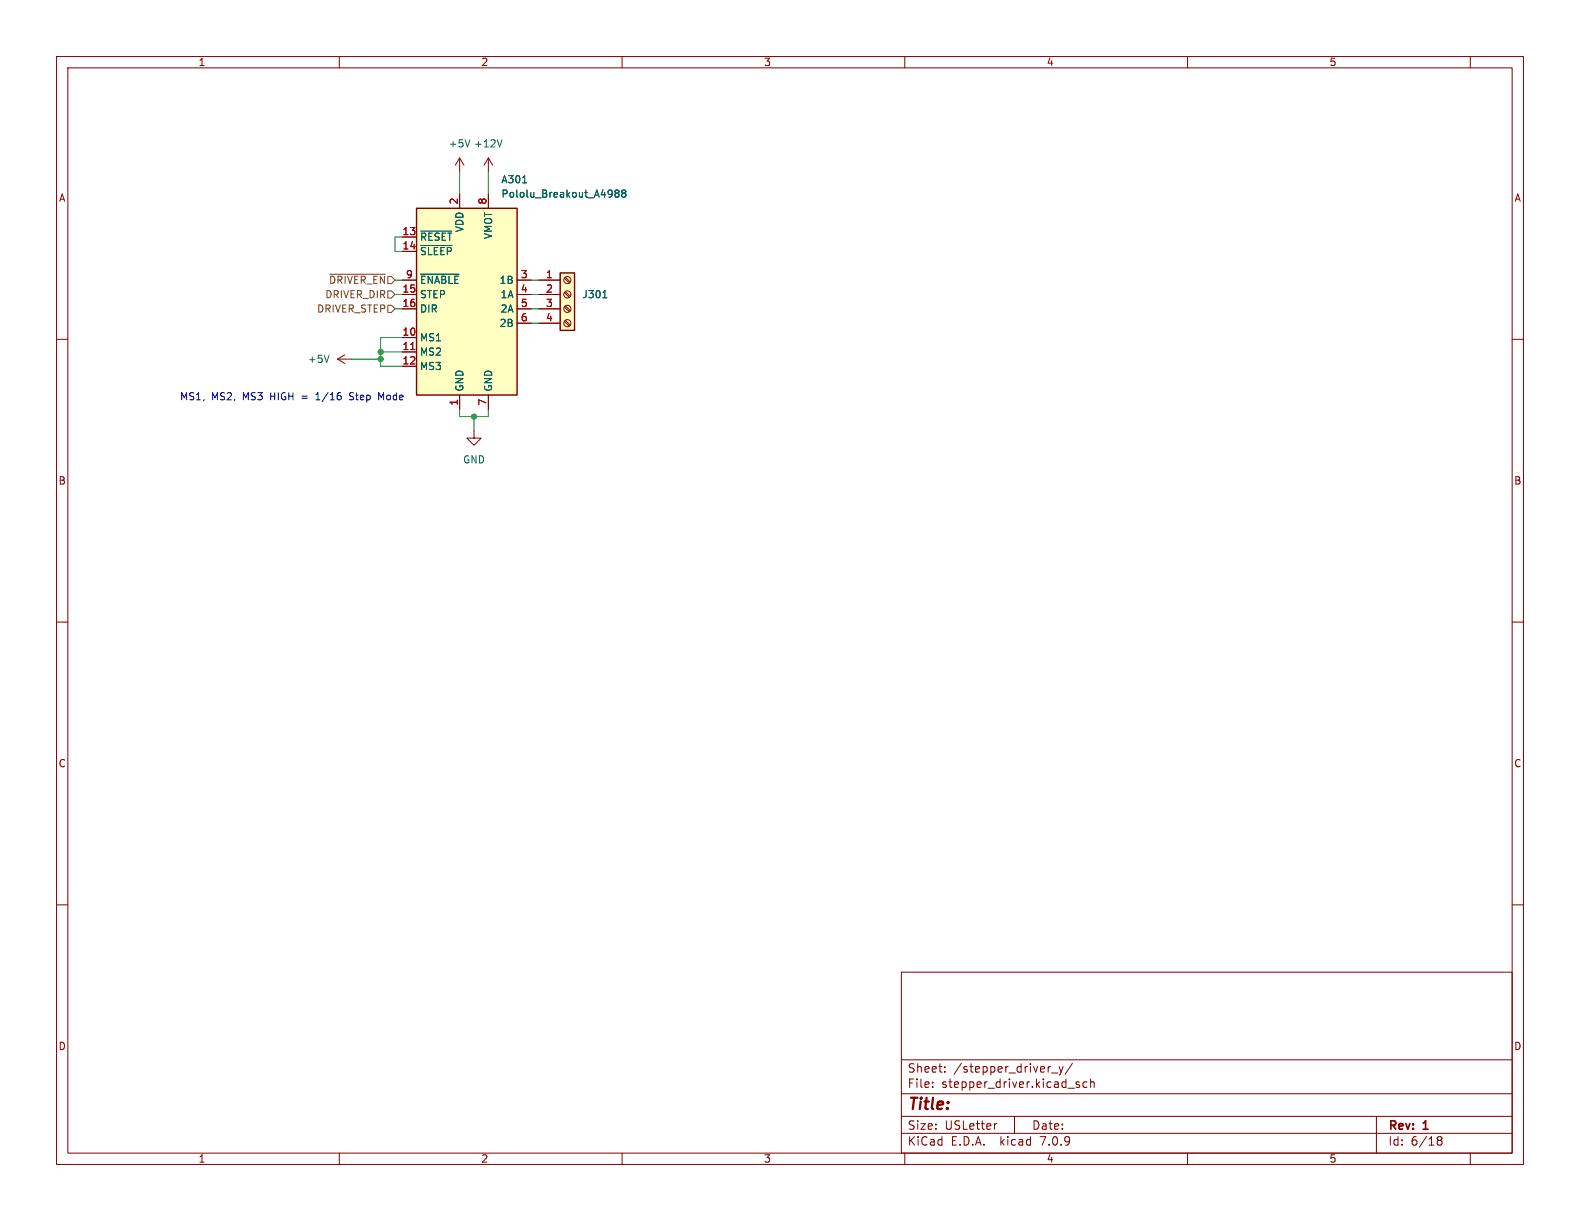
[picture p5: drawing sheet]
<svg xmlns="http://www.w3.org/2000/svg" width="279mm" height="216mm" viewBox="0 0 279 216" stroke-linecap="round" stroke-linejoin="round" font-family="sans-serif">
<g fill="none" stroke="#840000" stroke-width=".18">
<path d="M10 10h259.4v195.9h-259.4zM12 12h255.4v191.9h-255.4zM60 10v2M110 10v2M160 10v2M210 10v2M260 10v2M81.3 27.9v2.6M81.3 34.3v2.5M81.3 27.9l-.8 1.3M81.3 27.9l.7 1.3M86.4 27.9v2.6"/>
<path d="M86.4 34.3v2.5M86.4 27.9l-.8 1.3M86.4 27.9l.7 1.3M10 60h2M71.1 49.5h2.6M71.1 52.1h2.6M71.1 54.6h2.6M71.1 59.7h2.6M71.1 41.9h2.6M71.1 44.5h2.6M91.4 49.5h2.6M91.4 52.1h2.6"/>
<path d="M91.4 54.6h2.6M91.4 57.2h2.6M95.2 49.5h3.9M95.2 52.1h3.9M95.2 54.6h3.9M95.2 57.2h3.9M99.8 56.8l.9 .9M99.8 54.3l.9 .8M99.8 51.7l.9 .9M99.8 49.2l.9 .8M100 56.6l.8 .9M100 54.1l.8 .8"/>
<path d="M100 51.6l.8 .8M100 49l.8 .9M267.4 60h2M59.7 63.5l1.3 .8M59.7 63.5h2.5M61 62.7l-1.3 .8M71.1 62.2h2.6M71.1 64.8h2.6M81.3 69.9v2.5M83.8 76.2v1.3h1.3l-1.3 1.2-1.3-1.2h1.3M86.4 69.9v2.5M10 110h2"/>
<path d="M267.4 110h2M10 160h2M267.4 160h2M159.4 171.9h108v32h-108zM159.4 197.4h108M159.4 193.4h108M159.4 187.4h108M164.9 192.1v.2M164.9 191.4v.1M167.1 189.4v.2M167.1 188.7v.1M176.3 198.7l-.3 .1"/>
<path d="M179.4 197.4v3M185.9 189.7h1.2M187.3 188.6l.3 1M187.6 189.6l-.1 .3-.2 .2M188 188.6l-.4 1M189.6 188l-1.2 1.9M190.3 191.6l.6 .4-.2 .3-.4-.1M190.9 191.4l-.4-.1-.2 .2M192.2 191.4l-.4-.1-.3 .3v.4l.1 .2h.6M192.9 191.4l.2-.1 .3 .1 .1 .9M192.9 190.8v1.5M243.4 197.4v6.5"/>
<path d="M60 203.9v2M110 203.9v2M159.4 200.4h108M160 203.9v2M210 203.9v2M254.1 201.3l.3 .3M254.1 201.3l.3-.3 .5 .1 .1 .2-.3 .3M254.4 201.6h.3M254.4 201.6l-.3 .3M254.7 201.6l.3 .3-.1 .5-.5 .1-.3-.3M260 203.9v2"/>
<circle cx="100.3" cy="52.1" r=".63"/>
<circle cx="100.3" cy="49.5" r=".63"/>
<circle cx="100.3" cy="57.1" r=".63"/>
<circle cx="100.3" cy="54.6" r=".63"/>
</g>
<g fill="none" stroke="#006464" stroke-width=".18">
<path d="M83.1 24.7l-.4 1.3M88.8 24.7l-.4 1.3M92.4 32.3h.7M108.1 33.7h.1a1.07 1.07 0 0 1-.1 1M108.3 34.1l-.2 .2M109 34.1l-.3-.2 .3-.3h.2l.3 .2-.3 .3M109 34.1l-.3 .3 .1 .3 .2 .2 .3-.1 .2-.2v-.2l-.3-.3M109 34.1h.2M110.2 34.1l-.2-.2 .2-.3h.2l.3 .2-.3 .3M110.2 34.1h.2M110.2 34.1l-.2 .3v.3l.2 .2 .4-.1 .1-.2v-.2l-.3-.3M74.4 40.9h5.5"/>
<path d="M74.4 43.4h5.5M74.4 48.5h6.8M106.6 52.6h.7M58.2 62.8l-.4 1.3"/>
</g>
<g fill="#ffffc2" stroke="#ffffc2" stroke-width=".18">
<path d="M99.1 48.3h2.5v10.1h-2.5z"/>
<path d="M73.7 36.8h17.7v33.1h-17.7z"/>
</g>
<path d="M73.7 36.8h17.7v33.1h-17.7zM99.1 48.3h2.5v10.1h-2.5z" fill="none" stroke="#840000" stroke-width=".25"/>
<path d="M72.6 61.8h.8" fill="none" stroke="#a90000" stroke-width=".18"/>
<path d="M58.3 48.5h9.9M68.6 51.4h.6l.6 .7-.6 .6h-.6zM68.6 54h.6l.6 .6-.6 .6h-.6z" fill="none" stroke="#725600" stroke-width=".18"/>
<path d="M55.9 70.7h.7M56.1 69.6l-.2 .2M61.8 70.6l.5 .1M62.3 69.4h-.3l-.2 .3 .1 .3 .4 .1M67.8 69.4l-.4 .9-.4-.9v1.3" fill="none" stroke="#0000c2" stroke-width=".18"/>
<g fill="none" stroke="#009600" stroke-width=".18">
<path d="M81.3 30.5v3.8M86.4 30.5v3.8M69.8 54.6h1.3M69.8 52.1h1.3M69.8 49.5h1.3M71.1 59.7h-3.8v5.1h3.8M71.1 41.9h-1.3v2.6h1.3M94 54.6h1.2M94 52.1h1.2M94 49.5h1.2M94 57.2h1.2M62.2 63.5h5.1"/>
<path d="M67.3 62.2h3.8M81.3 72.4v1.3h5.1v-1.3M83.8 73.7v2.5"/>
</g>
<g fill="#009600" stroke="#009600" stroke-width=".18">
<circle cx="67.3" cy="62.2" r=".46"/>
<circle cx="83.8" cy="73.7" r=".46"/>
<circle cx="67.3" cy="63.5" r=".46"/>
</g>
<text font-size="2.8" fill="#840000" x="160.4" y="196.8">Title:</text>
<g font-size="2.1" fill="#840000">
<text x="160.4" y="189.9">Sheet:</text>
<text x="168.6" y="189.9">/stepper_driver_y/</text>
<text x="160.4" y="192.6">File:</text>
<text x="166.5" y="192.6">stepper_driver.kicad_sch</text>
<text x="160.4" y="202.8">KiCad</text>
<text x="160.4" y="200">Size:</text>
<text x="167.1" y="200">USLetter</text>
<text x="168.1" y="202.8">E.D.A.</text>
<text x="177" y="202.8">kicad</text>
<text x="182.4" y="200">Date:</text>
<text x="184.2" y="202.8">7.0.9</text>
<text x="245.4" y="200.2">Rev:</text>
<text x="245.4" y="202.8">Id:</text>
<text x="249.5" y="202.8">6/18</text>
<text x="251.8" y="200.2">1</text>
</g>
<g font-size="1.8" fill="#840000">
<text x="35" y="11.9">1</text>
<text x="85" y="11.9">2</text>
<text x="135" y="11.9">3</text>
<text x="185" y="11.9">4</text>
<text x="235" y="11.9">5</text>
<text x="10.3" y="35.9">A</text>
<text x="267.7" y="35.9">A</text>
<text x="10.3" y="85.9">B</text>
<text x="267.7" y="85.9">B</text>
<text x="10.3" y="135.9">C</text>
<text x="267.7" y="135.9">C</text>
<text x="10.3" y="185.9">D</text>
<text x="267.7" y="185.9">D</text>
<text x="35" y="205.8">1</text>
<text x="85" y="205.8">2</text>
<text x="135" y="205.8">3</text>
<text x="185" y="205.8">4</text>
<text x="235" y="205.8">5</text>
</g>
<g font-size="1.8" fill="#006464">
<text x="79.2" y="26.3">+5V</text>
<text x="83.7" y="26.3">+12V</text>
<text x="88.6" y="32.6">A301</text>
<text x="88.6" y="35.2">Pololu_Breakout_A4988</text>
<text x="82.1" y="41.2" transform="rotate(-90 82.1 41.2)">VDD</text>
<text x="74.2" y="42.8">~{RESET}</text>
<text x="74.2" y="45.3">~{SLEEP}</text>
<text x="87.2" y="42.4" transform="rotate(-90 87.2 42.4)">VMOT</text>
<text x="74.2" y="52.9">STEP</text>
<text x="74.2" y="50.4">~{ENABLE}</text>
<text x="88.2" y="50.4">1B</text>
<text x="88.4" y="52.9">1A</text>
<text x="102.9" y="52.9">J301</text>
<text x="74.2" y="55.5">DIR</text>
<text x="88.2" y="58">2B</text>
<text x="88.4" y="55.5">2A</text>
<text x="54.3" y="64.4">+5V</text>
<text x="74.2" y="60.6">MS1</text>
<text x="74.2" y="63.1">MS2</text>
<text x="74.2" y="65.6">MS3</text>
<text x="82.1" y="69.3" transform="rotate(-90 82.1 69.3)">GND</text>
<text x="87.2" y="69.3" transform="rotate(-90 87.2 69.3)">GND</text>
<text x="81.8" y="82.1">GND</text>
</g>
<g font-size="1.8" fill="#a90000">
<text x="71.1" y="41.7">13</text>
<text x="81" y="36.3" transform="rotate(-90 81 36.3)">2</text>
<text x="86.1" y="36.3" transform="rotate(-90 86.1 36.3)">8</text>
<text x="71.1" y="44.2">14</text>
<text x="71.1" y="51.8">15</text>
<text x="71.7" y="49.3">9</text>
<text x="92" y="49.3">3</text>
<text x="92" y="51.8">4</text>
<text x="96.4" y="49.3">1</text>
<text x="96.4" y="51.8">2</text>
<text x="71.1" y="59.4">10</text>
<text x="71.1" y="54.4">16</text>
<text x="92" y="54.4">5</text>
<text x="92" y="56.9">6</text>
<text x="96.4" y="54.4">3</text>
<text x="96.4" y="56.9">4</text>
<text x="71.1" y="62">11</text>
<text x="71.1" y="64.5">12</text>
<text x="81" y="71.8" transform="rotate(-90 81 71.8)">1</text>
<text x="86.1" y="71.8" transform="rotate(-90 86.1 71.8)">7</text>
</g>
<g font-size="1.8" fill="#725600">
<text x="57.4" y="52.9">DRIVER_DIR</text>
<text x="58.1" y="50.4">~{DRIVER_EN}</text>
<text x="56" y="55.5">DRIVER_STEP</text>
</g>
<g font-size="1.8" fill="#0000c2">
<text x="31.7" y="70.9">MS1,</text>
<text x="37.4" y="70.9">MS2,</text>
<text x="43" y="70.9">MS3</text>
<text x="48.1" y="70.9">HIGH</text>
<text x="53.8" y="70.9">=</text>
<text x="56.5" y="70.9">1/16</text>
<text x="62.7" y="70.9">Step</text>
<text x="68" y="70.9">Mode</text>
</g>
</svg>
